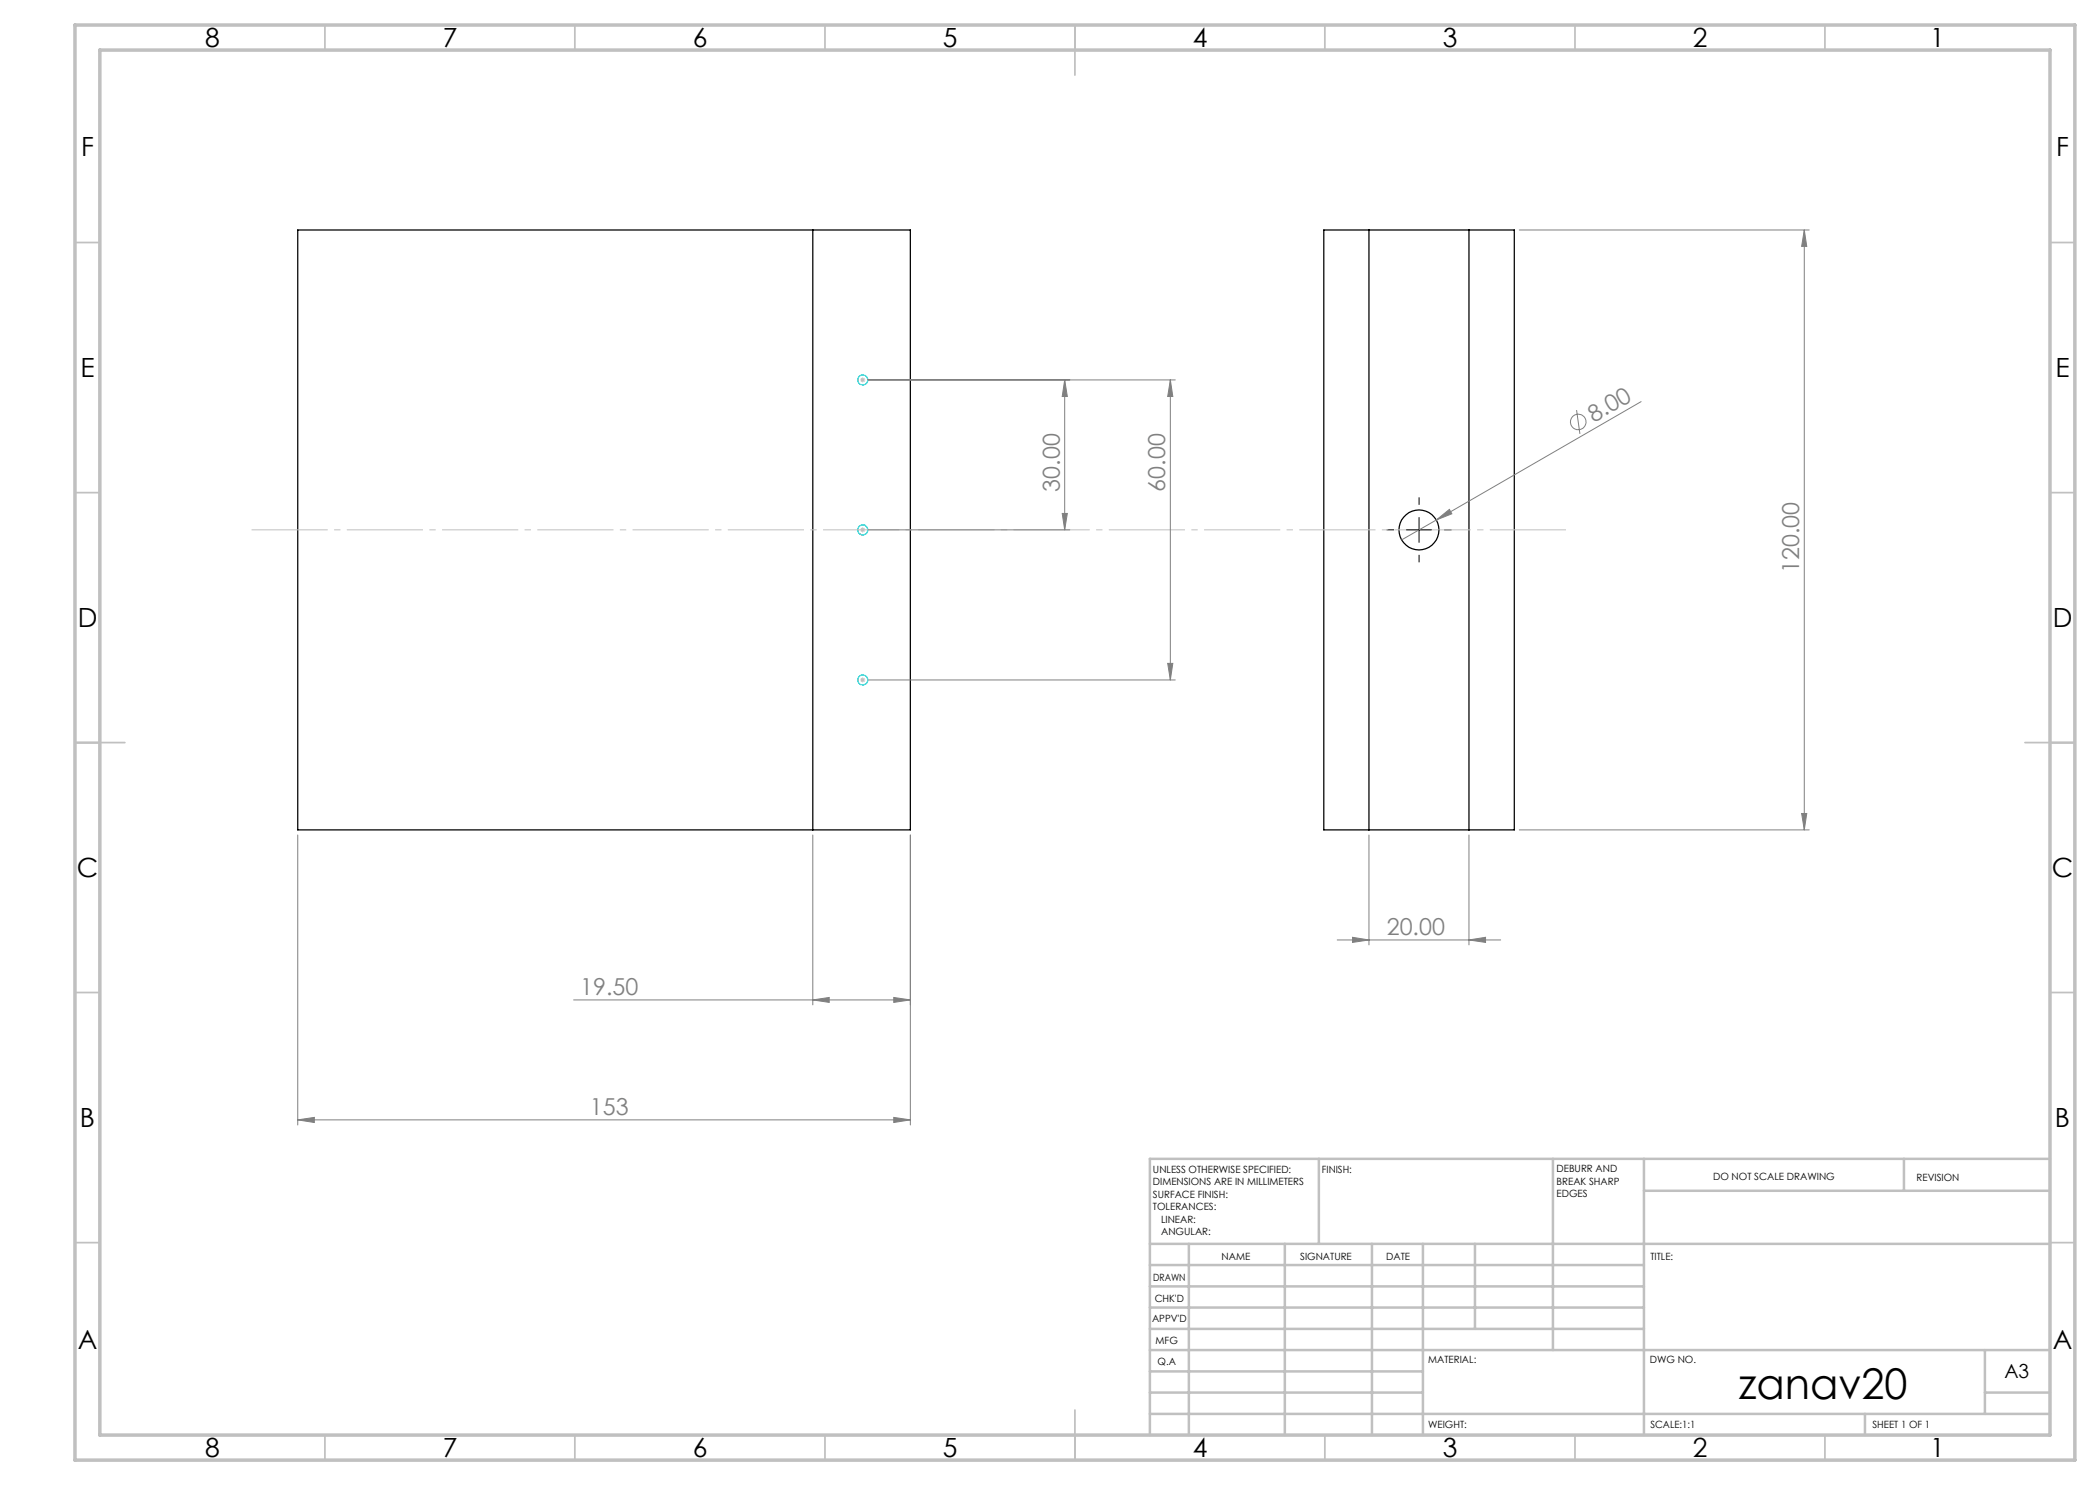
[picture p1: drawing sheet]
<svg xmlns="http://www.w3.org/2000/svg" width="420mm" height="297mm" viewBox="0 0 420 297" stroke-linecap="round" stroke-linejoin="round" font-family="sans-serif">
<g fill="none" stroke="#000" stroke-width=".25">
<path d="M59.5 46h122.6v120h-122.6zM162.6 46v120M264.8 46h38.1v120h-38.1zM273.8 46v120M293.8 46v120"/>
<circle cx="283.8" cy="106" r="4"/>
</g>
<g fill="none" stroke="#808080" stroke-width=".2">
<path d="M303.8 46h58M360.9 46v120M360.9 46l.5 3.3h-1.1zM173.6 76h61.5M212.9 76l.6 3.3h-1.1zM212.9 76v30M234.1 76l.5 3.3h-1.1zM234.1 76v60M315.3 82l.7 4.8M328.2 80.3l-40.9 23.7M173.6 106h40.4M212.4 102.7h1.1l-.6 3.3z"/>
<path d="M287.3 104l2.6-2.1 .5 .9zM287.3 104l-7 4M173.6 136h61.5M233.5 132.7h1.1l-.5 3.3zM59.5 167v58M162.6 167v34M182.1 167v58M273.8 167v22M293.8 167v22M303.8 166h58M360.3 162.7h1.1l-.5 3.3zM114.7 200h67.4"/>
<path d="M162.6 200l3.2-.5v1zM178.8 199.5l3.3 .5-3.3 .5zM267.4 188h32.7M270.5 187.5l3.3 .5-3.3 .5zM293.8 188l3.3-.5v1zM59.5 224l3.4-.5v1zM59.5 224h122.6M178.8 223.5l3.3 .5-3.3 .5z"/>
<circle cx="315.7" cy="84.4" r="1.56"/>
</g>
<path d="M172 76h1M172.2 75.6l.7 .7M172.5 75.5v1M172.9 75.6l-.7 .7M172 106h1M172.2 105.6l.7 .7M172.5 105.5v1M172.9 105.6l-.7 .7M172 136h1M172.2 135.6l.7 .7M172.5 135.5v1M172.9 135.6l-.7 .7" fill="none" stroke="#c0c0c0" stroke-width=".2"/>
<g fill="none" stroke="#00caca" stroke-width=".25">
<circle cx="172.5" cy="76" r=".99"/>
<circle cx="172.5" cy="106" r="1"/>
<circle cx="172.5" cy="136" r=".99"/>
</g>
<path d="M278.8 106h-1.5M283.8 101v-1.5M283.8 111v1.5M288.8 106h1.5" fill="none" stroke="#000" stroke-width=".2" stroke-dasharray="15.2 1.3 1.3 1.3" stroke-linecap="butt"/>
<path d="M313.3 106h-263.1" fill="none" stroke="#c0c0c0" stroke-width=".2" stroke-dasharray="15.2 1.3 1.3 1.3" stroke-dashoffset="-.1" stroke-linecap="butt"/>
<path d="M281.3 106h5M283.8 103.5v5" fill="none" stroke="#000" stroke-width=".2"/>
<g fill="none" stroke="#c0c0c0" stroke-width=".35">
<path d="M65 5v5M115 5v5M165 5v5M215 5v10M265 5v5M315 5v5M365 5v5M15 48.5h5M410 48.5h5M15 98.5h5M410 98.5h5M15 148.5h10"/>
<path d="M405 148.5h10M15 198.5h5M410 198.5h5M15 248.5h5M410 248.5h5M65 287v5M115 287v5M165 287v5M215 282v10M265 287v5M315 287v5M365 287v5"/>
</g>
<g fill="none" stroke="#c0c0c0" stroke-width=".5">
<path d="M263.8 231.8v17M310.6 231.8v38.2M328.8 231.8v55.2M328.8 238.2h81.2M380.8 231.8v6.4M410 231.8h-180v55.2M230 248.8h180M230 257.3h98.8M230 253h98.8M237.8 248.8v38.2M257 248.8v38.2M274.4 248.8v38.2"/>
<path d="M284.6 248.8v38.2M295 248.8v17M230 265.8h98.8M230 261.5h98.8M230 278.5h54.6M230 274.3h54.6M230 270h180M397 278.5h13M397 270v12.8M230 282.8h180M373 282.8v4.2"/>
</g>
<path d="M15 5h400v287h-400zM20 10h390v277h-390z" fill="none" stroke="#c0c0c0" stroke-width=".7"/>
<g fill="#808080">
<path d="M287.3 104l2.6-2.1 .5 .9z"/>
<path d="M212.9 76l.6 3.3h-1.1zM212.4 102.7h1.1l-.6 3.3zM234.1 76l.5 3.3h-1.1zM233.5 132.7h1.1l-.5 3.3z"/>
<path d="M178.8 223.5l3.3 .5-3.3 .5zM59.5 224l3.4-.5v1z"/>
<path d="M162.6 200l3.2-.5v1zM178.8 199.5l3.3 .5-3.3 .5z"/>
<path d="M360.3 162.7h1.1l-.5 3.3zM360.9 46l.5 3.3h-1.1z"/>
<path d="M270.5 187.5l3.3 .5-3.3 .5zM293.8 188l3.3-.5v1z"/>
</g>
<text font-size="8.5" x="347.7" y="279.7">zanav20</text>
<g font-size="5.3">
<text x="41" y="9.5">8</text>
<text x="88.5" y="9.5">7</text>
<text x="138.5" y="9.5">6</text>
<text x="188.5" y="9.5">5</text>
<text x="238.5" y="9.5">4</text>
<text x="288.5" y="9.5">3</text>
<text x="338.5" y="9.5">2</text>
<text x="386" y="9.5">1</text>
<text x="16.2" y="31.2">F</text>
<text x="411.2" y="31.2">F</text>
<text x="16.1" y="75.5">E</text>
<text x="411.1" y="75.5">E</text>
<text x="15.5" y="125.5">D</text>
<text x="410.5" y="125.5">D</text>
<text x="15.4" y="175.5">C</text>
<text x="410.4" y="175.5">C</text>
<text x="16" y="225.5">B</text>
<text x="411" y="225.5">B</text>
<text x="15.5" y="269.7">A</text>
<text x="410.5" y="269.7">A</text>
<text x="41" y="291.5">8</text>
<text x="88.5" y="291.5">7</text>
<text x="138.5" y="291.5">6</text>
<text x="188.5" y="291.5">5</text>
<text x="238.5" y="291.5">4</text>
<text x="288.5" y="291.5">3</text>
<text x="338.5" y="291.5">2</text>
<text x="386" y="291.5">1</text>
</g>
<g font-size="4.7" fill="#808080">
<text x="318.7" y="84.6" transform="rotate(-30 318.7 84.6)">8.00</text>
<text x="212" y="98.3" transform="rotate(-90 212 98.3)">30.00</text>
<text x="233.1" y="98.3" transform="rotate(-90 233.1 98.3)">60.00</text>
<text x="359.9" y="114.7" transform="rotate(-90 359.9 114.7)">120.00</text>
<text x="277.4" y="187">20.00</text>
<text x="116" y="199">19.50</text>
<text x="118" y="223">153</text>
</g>
<text font-size="3.9" x="400.9" y="275.5">A3</text>
<g font-size="2">
<text x="230.6" y="234.6">UNLESS OTHERWISE SPECIFIED:</text>
<text x="230.6" y="237.1">DIMENSIONS ARE IN MILLIMETERS</text>
<text x="230.6" y="239.6">SURFACE FINISH:</text>
<text x="264.4" y="234.6">FINISH:</text>
<text x="311.3" y="234.5">DEBURR AND</text>
<text x="311.3" y="237">BREAK SHARP</text>
<text x="311.3" y="239.5">EDGES</text>
<text x="342.6" y="236">DO NOT SCALE DRAWING</text>
<text x="383.3" y="236.2">REVISION</text>
<text x="230.6" y="242.1">TOLERANCES:</text>
<text x="232.2" y="244.6">LINEAR:</text>
<text x="232.2" y="247.1">ANGULAR:</text>
<text x="244.3" y="252">NAME</text>
<text x="260" y="251.9">SIGNATURE</text>
<text x="277.2" y="251.9">DATE</text>
<text x="330.1" y="251.9">TITLE:</text>
<text x="230.6" y="256.1">DRAWN</text>
<text x="230.9" y="260.3">CHK'D</text>
<text x="230.4" y="264.4">APPV'D</text>
<text x="231.1" y="268.8">MFG</text>
<text x="231.5" y="273">Q.A</text>
<text x="285.6" y="272.5">MATERIAL:</text>
<text x="330" y="272.5">DWG NO.</text>
<text x="285.6" y="285.5">WEIGHT:</text>
<text x="330.1" y="285.6">SCALE:1:1</text>
<text x="374.5" y="285.6">SHEET 1 OF 1</text>
</g>
</svg>
